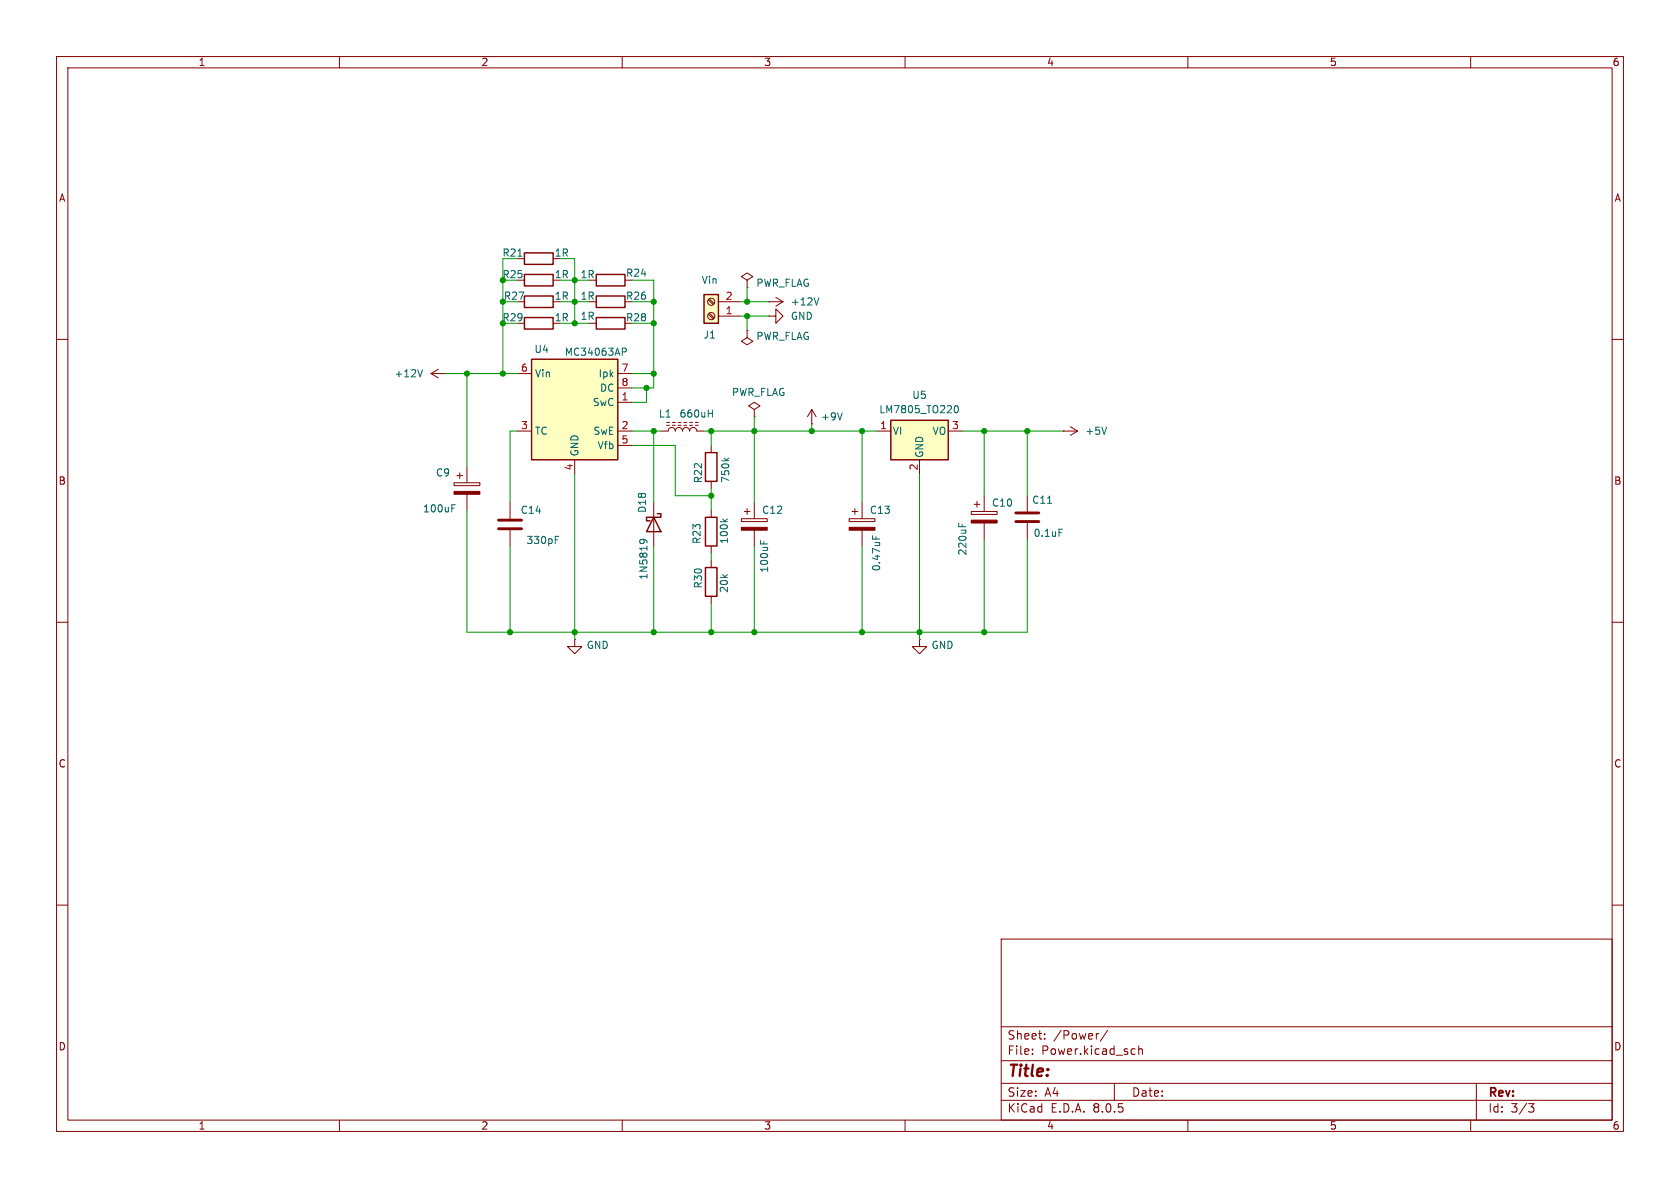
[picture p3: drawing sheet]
<svg xmlns="http://www.w3.org/2000/svg" width="297mm" height="210mm" viewBox="0 0 297 210" stroke-linecap="round" stroke-linejoin="round" font-family="sans-serif">
<g fill="none" stroke="#840000" stroke-width=".18">
<path d="M10 10h277v190h-277zM12 12h273v186h-273zM60 10v2M110 10v2M160 10v2M210 10v2M260 10v2M10 60h2M285 60h2M10 110h2M285 110h2M10 160h2"/>
<path d="M285 160h2M177 166h108v32h-108zM60 198v2M110 198v2M160 198v2M177 194.5h108M177 191.5h108M177 187.5h108M177 181.5h108M182.5 186.3v.1M182.5 185.5v.1M184.7 183.6v.1"/>
<path d="M184.7 182.8v.1M194.2 182.7l-.2 .1M195.8 182.1l-1.3 2M197 191.5v3M200.2 185.4l.5 .1M200.7 186.3l-.5 .1M201.3 185.5l.2-.1 .4 .1 .1 .9M201.3 184.9v1.5M210 198v2M260 198v2M261 191.5v6.5M270.2 195.1h1l-.5 .6 .4 .1 .1 .5-.3 .3h-.4"/>
</g>
<path d="M124.5 52.1h2.5v5.1h-2.5z" fill="#ffffc2"/>
<path d="M124.5 52.1h2.5v5.1h-2.5z" fill="none" stroke="#840000" stroke-width=".25"/>
<g fill="none" stroke="#840000" stroke-width=".18">
<path d="M125.2 53l.9 .8M125.2 55.5l.9 .9M125.4 52.8l.9 .9M125.4 55.4l.9 .8M127 55.9h3.8M127 53.3h3.8M116.8 76.2h1.3a.64 .64 0 0 1 .6-.6 .64 .64 0 0 1 .7 .6 .64 .64 0 0 1 .6-.6 .64 .64 0 0 1 .6 .6 .64 .64 0 0 1 .7-.6 .64 .64 0 0 1 .6 .6 .64 .64 0 0 1 .7-.6 .64 .64 0 0 1 .6 .6h1.3M117.9 75.2h.5M117.9 74.7h.5M118.9 75.2h.5M118.9 74.7h.5M119.9 75.2h.5"/>
<path d="M119.9 74.7h.5M120.9 75.2h.5M120.9 74.7h.5M121.9 75.2h.5M121.9 74.7h.5M122.9 75.2h.5M122.9 74.7h.5M143.5 74.9h.1M143.5 72.4l-.8 1.3M143.5 72.4v2.5M143.5 72.4l.8 1.3M150.1 91.7h4.6v.5h-4.6z"/>
<path d="M150.6 90.4h1M151.1 89.9v1M152.4 88.9v2.8M152.4 93.7v2.8M171.7 90.4h4.6v.5h-4.6zM172.2 89.2h1M172.7 88.6v1.1M174 87.6v2.8M174 92.5v2.8M181.6 87.6v2.8M181.6 92.5v2.8"/>
<circle cx="125.7" cy="55.9" r=".63"/>
<circle cx="125.7" cy="53.3" r=".63"/>
</g>
<path d="M125.2 73.1h.7M125.9 72.5v1.2M148.9 73l-.4 1.2M154.2 94.7v.6M154.9 94.9v.4M169.5 92.5v.6M170.1 92.7v.4M185.2 89h.7M187.2 93.5h.6" fill="none" stroke="#006464" stroke-width=".18"/>
<path d="M179.6 92.2h4M179.6 90.7h4" fill="none" stroke="#840000" stroke-width=".51"/>
<g fill="#840000" stroke="#840000" stroke-width=".18">
<path d="M150.1 93.2h4.6v.5h-4.6z"/>
<path d="M171.7 91.9h4.6v.6h-4.6z"/>
</g>
<path d="M157.5 74.3h10.1v7h-10.1z" fill="#ffffc2"/>
<g fill="none" stroke="#840000" stroke-width=".25">
<path d="M92.7 52.3h5.1v2.1h-5.1zM92.7 56.1h5.1v2.1h-5.1zM92.7 48.5h5.1v2h-5.1zM92.7 44.7h5.1v2h-5.1zM105.4 52.3h5.1v2.1h-5.1zM105.4 48.5h5.1v2h-5.1zM105.4 56.1h5.1v2.1h-5.1zM157.5 74.3h10.1v7h-10.1zM115.6 91.4l1.2 2.6h-2.5zM116.2 90.8h.6v.6h-2.5v.7h.6M124.7 80h2v5.1h-2zM124.7 91.4h2v5.1h-2z"/>
<path d="M124.7 100.3h2v5.1h-2z"/>
</g>
<g fill="none" stroke="#840000" stroke-width=".18">
<path d="M91.4 57.2h1.3M91.4 49.5h1.3M91.4 45.7h1.3M104.1 53.3h1.3M104.1 57.2h1.3M104.1 49.5h1.3M132.1 58.4v1.3l1 .6-1 .7-1-.7 1-.6M132.1 58.4h.1M132.1 49.5l1-.6-1-.6-1 .6 1 .6v1.3M132.1 50.8h.1M135.9 55.9h1.3v-1.3l1.2 1.3-1.2 1.3v-1.3M135.9 55.9h.1"/>
<path d="M135.9 53.3h.1M135.9 53.3h2.5M137.2 52.6l1.2 .7M138.4 53.3l-1.2 .8M125.7 78.7v1.3M133.3 72.4l1.1-.6-1.1-.7-1 .7 1 .6v1.3M133.3 73.7h.1M154.9 76.2h2.6M167.6 76.2h2.6M188 76.2h.1M188 76.2h2.5M189.2 75.4l1.3 .8"/>
<path d="M190.5 76.2l-1.3 .8M90.2 88.9v2.8M90.2 93.7v2.8M115.6 88.9v7.6M125.7 85.1v1.3M125.7 90.2v1.2M125.7 96.5v1.3M125.7 99.1v1.2M131.1 91.7h4.5v.5h-4.5zM131.6 90.4h1M132.1 89.9v1M133.3 88.9v2.8"/>
<path d="M133.3 93.7v2.8M162.6 81.3v2.5M101.6 113v1.3h1.3l-1.3 1.3-1.3-1.3h1.3M101.6 113h.1M125.7 105.4v1.3M162.6 113v1.3h1.2l-1.2 1.3-1.3-1.3h1.3M162.6 113h.1"/>
</g>
<g fill="none" stroke="#006464" stroke-width=".18">
<path d="M91.6 45.3h.7M144.8 52.6l-.5 1.3M168.8 71.8l.2-.1a.68 .68 0 0 1 .4 .6 .68 .68 0 0 1-.4 .7l-.2-.2-.1-.3zM195.6 75.5l-.4 1.3M98.2 95.4h.4M98.2 94.8h.6M113.2 96l-.1-.4 .1-.2a.84 .84 0 0 1 1.2 .3v.3M113.6 95.3l.3 .3-.1 .4M127.7 91.7l.5 .5M128 81l.5 .5M128.6 91.7l-.5 .4M128.8 81l-.4 .3"/>
<path d="M134.4 95.5v.7M135 95.7v.5"/>
</g>
<path d="M131.1 93.2h4.5v.5h-4.5z" fill="#840000" stroke="#840000" stroke-width=".18"/>
<path d="M88.1 93.5h4.1M88.1 91.9h4.1" fill="none" stroke="#840000" stroke-width=".51"/>
<path d="M94 63.5h15.2v17.8h-15.2z" fill="#ffffc2"/>
<path d="M94 63.5h15.2v17.8h-15.2z" fill="none" stroke="#840000" stroke-width=".25"/>
<g fill="none" stroke="#840000" stroke-width=".18">
<path d="M76.2 66h2.5M76.2 66l1.3 .8M77.5 65.3l-1.3 .7M78.7 66h.1M91.4 76.2h2.6M91.4 66h2.6M109.2 71.1h2.6M109.2 76.2h2.6M109.2 78.7h2.6M109.2 66h2.6M109.2 68.6h2.6M80.3 85.3h4.5v.6h-4.5z"/>
<path d="M80.8 84.1h1M81.3 83.6v1M82.5 82.6v2.7M82.5 87.4v2.8M101.6 81.3v2.5"/>
</g>
<path d="M74.7 65.3l-.4 1.3M110 61.5h.5l.2 .3-.1 .3-.6 .1M79.9 89.8h.4M79.9 89.2h.6" fill="none" stroke="#006464" stroke-width=".18"/>
<path d="M80.3 86.9h4.5v.5h-4.5z" fill="#840000" stroke="#840000" stroke-width=".18"/>
<g fill="none" stroke="#009600" stroke-width=".18">
<path d="M88.9 45.7v20.3M99.1 49.5h5M99.1 57.2h5M99.1 53.3h5M99.1 45.7h2.5v11.5M111.8 49.5h3.8v19.1h-3.8M111.8 57.2h3.8M111.8 53.3h3.8M130.8 53.3h5.1M130.8 55.9h5.1M132.1 50.8v2.5M132.1 55.9v2.5"/>
<path d="M78.7 66h12.7M82.5 66v16.6M91.4 76.2h-1.2v12.7M111.8 78.7h7.6v8.9h6.3M111.8 76.2h5M111.8 66h3.8M114.3 68.6v2.5h-2.5M115.6 76.2v12.7M124.5 76.2h30.4M125.7 76.2v2.5M133.3 73.7v15.2M143.5 74.9v1.3"/>
<path d="M152.4 76.2v12.7M170.2 76.2h17.8M174 76.2v11.4M181.6 76.2v11.4M82.5 90.2v21.6h99.1v-16.5M90.2 96.5v15.3M101.6 83.8v29.2M115.6 96.5v15.3M125.7 86.4v3.8M125.7 97.8v1.3M133.3 96.5v15.3M152.4 96.5v15.3"/>
<path d="M162.6 83.8v29.2M174 95.3v16.5M125.7 106.7v5.1"/>
</g>
<g fill="#009600" stroke="#009600" stroke-width=".18">
<circle cx="152.4" cy="111.8" r=".46"/>
<circle cx="152.4" cy="76.2" r=".46"/>
<circle cx="174" cy="76.2" r=".46"/>
<circle cx="174" cy="111.8" r=".46"/>
<circle cx="162.6" cy="111.8" r=".46"/>
<circle cx="181.6" cy="76.2" r=".46"/>
<circle cx="133.3" cy="111.8" r=".46"/>
<circle cx="114.3" cy="68.6" r=".46"/>
<circle cx="125.7" cy="76.2" r=".46"/>
<circle cx="133.3" cy="76.2" r=".46"/>
<circle cx="143.5" cy="76.2" r=".46"/>
<circle cx="125.7" cy="87.6" r=".46"/>
<circle cx="125.7" cy="111.8" r=".46"/>
<circle cx="115.6" cy="111.8" r=".46"/>
<circle cx="115.6" cy="76.2" r=".46"/>
<circle cx="115.6" cy="53.3" r=".46"/>
<circle cx="132.1" cy="53.3" r=".46"/>
<circle cx="115.6" cy="66" r=".46"/>
<circle cx="115.6" cy="57.2" r=".46"/>
<circle cx="132.1" cy="55.9" r=".46"/>
<circle cx="88.9" cy="53.3" r=".46"/>
<circle cx="101.6" cy="49.5" r=".46"/>
<circle cx="101.6" cy="57.2" r=".46"/>
<circle cx="101.6" cy="53.3" r=".46"/>
<circle cx="88.9" cy="66" r=".46"/>
<circle cx="90.2" cy="111.8" r=".46"/>
<circle cx="82.5" cy="66" r=".46"/>
<circle cx="101.6" cy="111.8" r=".46"/>
</g>
<text font-size="2.8" fill="#840000" x="178" y="190.9">Title:</text>
<g font-size="2.1" fill="#840000">
<text x="178" y="184">Sheet:</text>
<text x="186.2" y="184">/Power/</text>
<text x="178" y="186.7">File:</text>
<text x="184.1" y="186.7">Power.kicad_sch</text>
<text x="178" y="196.9">KiCad</text>
<text x="178" y="194.1">Size:</text>
<text x="184.7" y="194.1">A4</text>
<text x="185.7" y="196.9">E.D.A.</text>
<text x="193.3" y="196.9">8.0.5</text>
<text x="200" y="194.1">Date:</text>
<text x="263" y="194.3">Rev:</text>
<text x="263" y="196.9">Id:</text>
<text x="267.1" y="196.9">3/3</text>
</g>
<g font-size="1.8" fill="#840000">
<text x="35" y="11.9">1</text>
<text x="85" y="11.9">2</text>
<text x="135" y="11.9">3</text>
<text x="185" y="11.9">4</text>
<text x="235" y="11.9">5</text>
<text x="285" y="11.9">6</text>
<text x="10.3" y="35.9">A</text>
<text x="285.3" y="35.9">A</text>
<text x="10.3" y="85.9">B</text>
<text x="285.3" y="85.9">B</text>
<text x="10.3" y="135.9">C</text>
<text x="285.3" y="135.9">C</text>
<text x="10.3" y="185.9">D</text>
<text x="285.3" y="185.9">D</text>
<text x="35" y="199.9">1</text>
<text x="85" y="199.9">2</text>
<text x="135" y="199.9">3</text>
<text x="185" y="199.9">4</text>
<text x="235" y="199.9">5</text>
<text x="285" y="199.9">6</text>
</g>
<g font-size="1.8" fill="#009600">
<text x="88.7" y="45.6">R21</text>
<text x="88.7" y="49.4">R25</text>
<text x="89" y="53.2">R27</text>
<text x="88.7" y="57">R29</text>
</g>
<g font-size="1.8" fill="#006464">
<text x="98" y="45.6">1R</text>
<text x="98" y="53.2">1R</text>
<text x="98" y="49.4">1R</text>
<text x="102.5" y="53.2">1R</text>
<text x="102.5" y="49.4">1R</text>
<text x="110.6" y="53.2">R26</text>
<text x="110.6" y="49.1">R24</text>
<text x="124" y="50.4">Vin</text>
<text x="133.6" y="50.9">PWR_FLAG</text>
<text x="98" y="57">1R</text>
<text x="102.5" y="56.7">1R</text>
<text x="110.6" y="57">R28</text>
<text x="139.7" y="56.7">GND</text>
<text x="139.7" y="54.2">+12V</text>
<text x="94.4" y="62.6">U4</text>
<text x="99.7" y="63.1">MC34063AP</text>
<text x="124.3" y="60">J1</text>
<text x="133.6" y="60.3">PWR_FLAG</text>
<text x="69.6" y="66.9">+12V</text>
<text x="94.5" y="66.9">Vin</text>
<text x="104.7" y="72">SwC</text>
<text x="105.7" y="66.9">Ipk</text>
<text x="106" y="69.4">DC</text>
<text x="129.3" y="70.2">PWR_FLAG</text>
<text x="161.2" y="70.7">U5</text>
<text x="94.5" y="77.1">TC</text>
<text x="104.8" y="77.1">SwE</text>
<text x="116.4" y="74">L1</text>
<text x="120" y="74">660uH</text>
<text x="145" y="74.5">+9V</text>
<text x="155.4" y="73.3">LM7805_TO220</text>
<text x="157.7" y="77.1">VI</text>
<text x="164.8" y="77.1">VO</text>
<text x="191.8" y="77.1">+5V</text>
<text x="102.5" y="80.8" transform="rotate(-90 102.5 80.8)">GND</text>
<text x="105.5" y="79.6">Vfb</text>
<text x="163.4" y="81" transform="rotate(-90 163.4 81)">GND</text>
<text x="77" y="84.4">C9</text>
<text x="124.3" y="85.5" transform="rotate(-90 124.3 85.5)">R22</text>
<text x="129.1" y="85.5" transform="rotate(-90 129.1 85.5)">750k</text>
<text x="175.3" y="89.8">C10</text>
<text x="182.4" y="89.3">C11</text>
<text x="74.7" y="90.8">100uF</text>
<text x="92" y="91">C14</text>
<text x="114.4" y="90.8" transform="rotate(-90 114.4 90.8)">D18</text>
<text x="134.6" y="91">C12</text>
<text x="153.7" y="91">C13</text>
<text x="182.6" y="95.1">0.1uF</text>
<text x="93" y="96.4">330pF</text>
<text x="124.1" y="96.3" transform="rotate(-90 124.1 96.3)">R23</text>
<text x="128.9" y="96.3" transform="rotate(-90 128.9 96.3)">100k</text>
<text x="136" y="101.3" transform="rotate(-90 136 101.3)">100uF</text>
<text x="155.8" y="101.1" transform="rotate(-90 155.8 101.1)">0.47uF</text>
<text x="171" y="98.3" transform="rotate(-90 171 98.3)">220uF</text>
<text x="114.7" y="102.6" transform="rotate(-90 114.7 102.6)">1N5819</text>
<text x="124.3" y="104.1" transform="rotate(-90 124.3 104.1)">R30</text>
<text x="128.9" y="104.9" transform="rotate(-90 128.9 104.9)">20k</text>
<text x="103.6" y="114.9">GND</text>
<text x="164.6" y="114.9">GND</text>
</g>
<g font-size="1.8" fill="#a90000">
<text x="128.2" y="53.1">2</text>
<text x="128.2" y="55.6">1</text>
<text x="92" y="65.8">6</text>
<text x="109.8" y="65.8">7</text>
<text x="109.8" y="70.9">1</text>
<text x="109.8" y="68.3">8</text>
<text x="92" y="75.9">3</text>
<text x="109.8" y="75.9">2</text>
<text x="155.5" y="75.9">1</text>
<text x="168.2" y="75.9">3</text>
<text x="101.3" y="83.3" transform="rotate(-90 101.3 83.3)">4</text>
<text x="109.8" y="78.5">5</text>
<text x="162.3" y="83.3" transform="rotate(-90 162.3 83.3)">2</text>
</g>
</svg>
